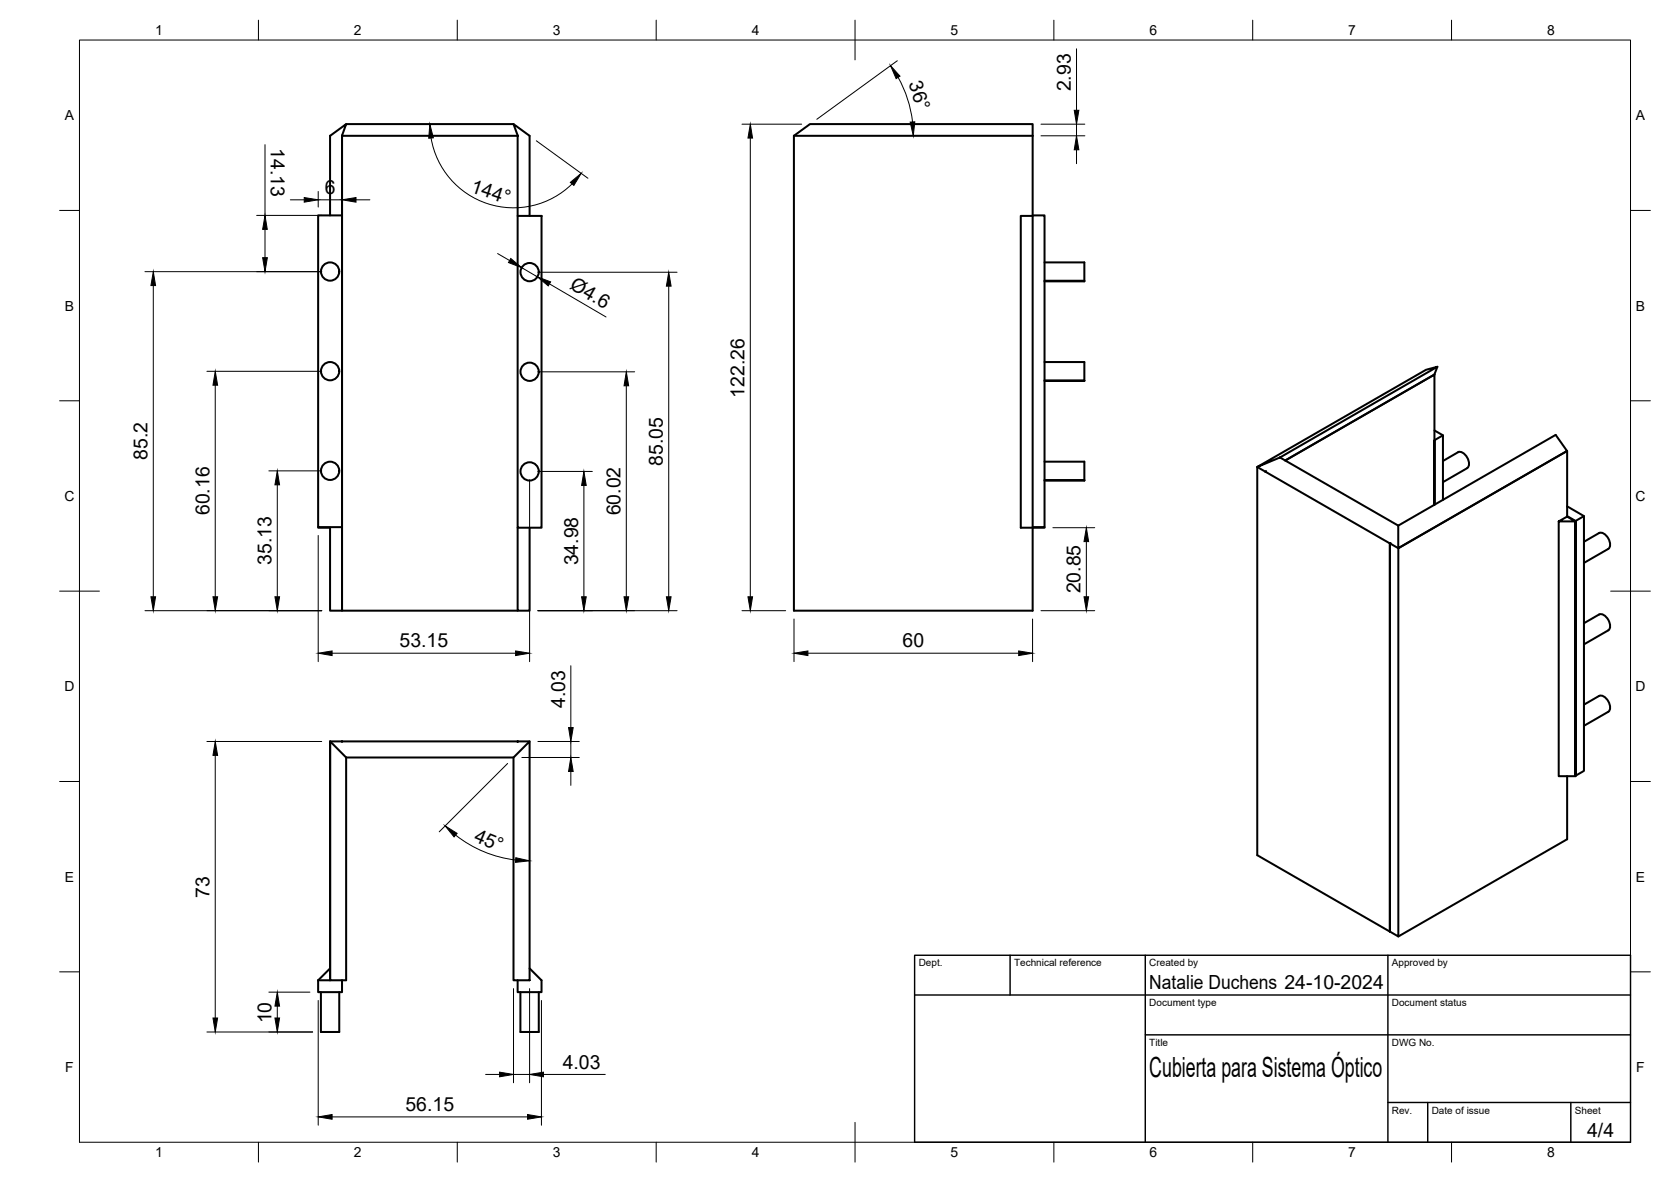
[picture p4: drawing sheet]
<svg xmlns="http://www.w3.org/2000/svg" width="420mm" height="297mm" viewBox="0 0 420 297" stroke-linecap="round" stroke-linejoin="round" font-family="sans-serif">
<!-- layer: Visible -->
<g fill="none" stroke="#000" stroke-width=".51">
<path d="M86 34.1l1-2.9-4 2.9v20M86 34.1h.1M86 34.1v20M87 31.2h42.1M130.2 34.1h-44.2v119.4h44.2M130.2 34v.1M130.2 34.1l-1.1-2.9 4.1 2.9v20.2M130.2 34.1v20.2M199.6 34.1l4.1-2.9h56v2.9M199.6 34.1h60.1M199.6 34.1v119.4h60.1v-20.9M259.7 34.1v20"/>
<path d="M80 54.1h6v78.4h-6zM130.2 54.3h6v78.3h-6zM259.7 54.3h-3v78.3h3M259.7 54.1v78.5M259.7 54.1h2.9v78.4h-2.9M262.6 65.9h10v4.7M262.6 70.6h10M272.6 70.6v.1h-10M262.6 91h10v4.6M262.6 95.6h10M272.6 95.6v.1h-10M360.7 94.1l-37.5 21.6 37.5-21.6v32.7v-16.2l2.1-1.2v16.2"/>
<path d="M360.7 94.1h.1M361.4 92.2l-.7 1.9M262.6 116h10v4.6M316.1 117.4l42.5-24.5 2.8-.7-39.6 22.8zM318.2 118.6l.1-.1zM318.3 118.5l-.1 .1M321.8 115l29.8 17.1M360.7 108.2l2.1 1.2M362.8 115.9l3.8-2.3a2.57 2.57 0 0 1 2.7 2.5 1.41 1.41 0 0 1-.4 1.5M368.9 117.7l-6.1 3.5M80 132.5v.1h3v20.9h3v-21M130.2 132.6v20.9h3v-20.9"/>
<path d="M262.6 132.5v.1h-2.9M262.6 120.6h10M272.6 120.6v.2h-10M349.5 136.6v97.5M349.5 136.6h.1M349.5 136.6l-33.4-19.2v97.5l33.4 19.2M349.5 136.6l2.1 1.2M349.5 136.5v.1M351.6 132.1l39.6-22.8 2.8 4-42.4 24.5zM351.6 137.8v97.5l-2.1-1.2M394 127.2l4.3 2.5v64l-2.2 1.4h-4.2v-64.1l2.1-1.2 2.1 1.2h-4.2M394 129.8v-.1l2.2 1.2v64.1l-.1-64"/>
<path d="M394 129.7v-16.4l-42.4 24.5M398.3 129.7l-2.1 1.2M402.1 133.9l-3.8 2.3M402.1 134a2.57 2.57 0 0 1 2.7 2.4 1.41 1.41 0 0 1-.4 1.5M404.4 138l-6.1 3.5M402.1 154.4l-3.8 2.2M402.1 154.4a2.57 2.57 0 0 1 2.7 2.5 1.41 1.41 0 0 1-.4 1.5l-6.1 3.5M402.1 174.9l-3.8 2.2M402.1 174.9a2.57 2.57 0 0 1 2.7 2.4 1.41 1.41 0 0 1-.4 1.6l-6.1 3.5M83 186.3l4 4.1v55.9h-4zM86 186.4h.1M87 190.4h42.1"/>
<path d="M129.1 190.4l4.1-4.1v60h-4.1zM130.2 186.3v.1M133.2 186.3h-50.2v60M394 195.1v15.8l-42.4 24.4M80.7 249.3v10h4.6v-10M83 246.3h-3v3h6v-3M83 243.4l-3 2.9M130.9 249.3v10h4.6v-10M133.2 243.4l3 2.9v3h-6v-3"/>
<circle cx="83" cy="68.2" r="2.3"/>
<circle cx="133.2" cy="68.4" r="2.3"/>
<circle cx="83" cy="93.3" r="2.3"/>
<circle cx="133.2" cy="93.4" r="2.3"/>
<circle cx="83" cy="118.3" r="2.3"/>
<circle cx="133.2" cy="118.5" r="2.3"/>
</g>
<circle cx="349.5" cy="136.6" r=".25" fill="#000"/>
<!-- layer: BORDER -->
<g fill="none" stroke="#000" stroke-width=".25">
<path d="M20 10.1h390v276.9h-390zM65 5.1v5M115 5.1v5M165 5.1v5M215 5.1v10M265 5.1v5M315 5.1v5M365 5.1v5M15 52.9h5M410 52.9h5M15 100.7h5M410 100.7h5"/>
<path d="M15 148.6h10M405 148.6h10M15 196.4h5M410 196.4h5M15 244.2h5M410 244.2h5M65 287v5M115 287v5M165 287v5M215 282.1v9.9M265 287v5M315 287v5"/>
<path d="M365 287v5"/>
</g>
<!-- layer: TITLEBLOCK -->
<path d="M230 240.1h180v46.9h-180zM230 250h180M254 240.1v9.9M288 240.1v46.9M349 240.1v46.9M288 260.1h122M349 277.1h61M359 277.1v9.9M395 277.1v9.9" fill="none" stroke="#000" stroke-width=".36"/>
<!-- layer: FD_Dimensions -->
<g fill="none" stroke="#000" stroke-width=".25">
<path d="M225.6 15.3l-20.2 14.7M225.8 19.4a30 30 0 0 1 3.7 11.2M270.7 12.3v15.4M66.6 36.4v17.7M108.4 34.7a21 21 0 0 0 35.5 11.5M134.9 35.4l12.9 9.4M186.6 31.2h15M188.7 34.7v115.3M261.7 31.2h11.1M261.7 34.1h11.1M270.7 31.2v2.9M270.7 37.6v3.5"/>
<path d="M64.5 54.1h16.4M66.6 57.6v7.2M73 50.2h3.5M80 48.1v3.9M80 50.2h6M86 48.1v3.9M89.5 50.2h3.5M36.4 68.3h44.5M38.5 71.8v78.2M125.1 63.7l3 1.8M131.2 67.3l3.9 2.3M135.3 68.4h34.9"/>
<path d="M138.2 71.3l14.2 8.4M168.1 71.9v78.1M52 93.3h28.9M54.1 96.8v53.2M135.3 93.4h24.3M157.5 97v53M67.6 118.3h13.3M135.3 118.5h13.6M69.7 121.8v28.2M80 134.6v31.7M133.2 120.6v45.7M146.8 122v28"/>
<path d="M264.7 132.6h10.6M273.2 136.1v13.9M36.4 153.5h44.5M135.3 153.5h34.9M186.6 153.5h10.9M199.6 155.6v10.7M259.6 155.6v10.7M261.7 153.5h13.6M83.5 164.2h46.1M143.5 167.3v15.5M203.1 164.2h53M52 186.3h28.9"/>
<path d="M54.1 189.8v66M127.6 191.9l-17.2 17.1M131.2 190.4h14.4M135.3 186.3h10.3M143.5 186.3v4.1M143.5 193.9v3.5M114.6 209.9a30 30 0 0 0 15.1 6.2M52 259.3h26.6M67.6 249.3h10.3M69.7 252.8v3M80 251.4v31.4M129.1 248.4v23.7"/>
<path d="M133.2 248.4v23.7M136.1 251.4v31.4M122.1 270h3.5M129.1 270h4.1M136.7 270h15.5M83.5 280.7h49.2"/>
</g>
<g fill="#000" stroke="#000" stroke-width=".25">
<path d="M223.9 16.5l2.4 2.6-1 .7zM108.1 31.2l.9 3.4-1.2 .1zM188.7 31.2l.5 3.5h-1.1zM228.9 30.7l1.1-.1-.4 3.5zM270.7 34.1l.6 3.5h-1.2zM270.1 27.7h1.2l-.6 3.5zM66.6 54.1l.6 3.5h-1.2zM76.5 49.6l3.5 .6-3.5 .6zM86 50.2l3.5-.6v1.2zM143.4 45.8l2.7-2.2-1.8 3zM38.5 68.3l.6 3.5h-1.1zM66 64.8h1.2l-.6 3.5z"/>
<path d="M128.4 65l2.8 2.3-3.4-1.3zM135.1 69.6l3.4 1.2-.6 1zM168.1 68.4l.6 3.5h-1.1zM54.1 93.3l.6 3.5h-1.1zM157.5 93.4l.6 3.6h-1.2zM69.7 118.3l.6 3.5h-1.2zM146.8 118.5l.6 3.5h-1.2zM273.2 132.6l.5 3.5h-1.1zM38 150h1.1l-.6 3.5zM53.6 150h1.1l-.6 3.5zM69.1 150h1.2l-.6 3.5zM146.2 150h1.2l-.6 3.5z"/>
<path d="M156.9 150h1.2l-.6 3.5zM167.6 150h1.1l-.6 3.5zM188.1 150h1.1l-.5 3.5zM272.6 150h1.1l-.5 3.5zM80 164.2l3.5-.6v1.1zM129.6 163.6l3.6 .6-3.6 .5zM199.6 164.2l3.5-.6v1.1zM256.1 163.6l3.5 .6-3.5 .5zM54.1 186.3l.6 3.5h-1.1zM143.5 190.4l.6 3.5h-1.1zM143 182.8h1.1l-.6 3.5zM111.9 207.5l3 1.9-.7 .9z"/>
<path d="M129.7 215.5l3.5 .8-3.6 .4zM53.6 255.8h1.1l-.6 3.5zM69.1 255.8h1.2l-.6 3.5zM69.7 249.3l.6 3.5h-1.2zM125.6 269.4l3.5 .6-3.5 .6zM133.2 270l3.5-.6v1.2zM80 280.7l3.5-.6v1.2zM132.7 280.1l3.4 .6-3.4 .6z"/>
</g>
<text font-size="7" x="289" y="270.6">Cubierta para Sistema Óptico</text>
<g font-size="4.9">
<text x="228.4" y="21" transform="rotate(72 228.4 21)">36°</text>
<text x="269.2" y="23" transform="rotate(-90 269.2 23)">2.93</text>
<text x="68.1" y="37.2" transform="rotate(90 68.1 37.2)">14.13</text>
<text x="81.7" y="48.8">6</text>
<text x="118.2" y="48.3" transform="rotate(18 118.2 48.3)">144°</text>
<text x="143" y="72.4" transform="rotate(30 143 72.4)">Ø4.6</text>
<text x="187.2" y="100" transform="rotate(-90 187.2 100)">122.26</text>
<text x="37.1" y="115.6" transform="rotate(-90 37.1 115.6)">85.2</text>
<text x="166.7" y="117.1" transform="rotate(-90 166.7 117.1)">85.05</text>
<text x="52.7" y="129.5" transform="rotate(-90 52.7 129.5)">60.16</text>
<text x="156" y="129.5" transform="rotate(-90 156 129.5)">60.02</text>
<text x="68.3" y="142" transform="rotate(-90 68.3 142)">35.13</text>
<text x="145.4" y="142.1" transform="rotate(-90 145.4 142.1)">34.98</text>
<text x="271.7" y="149.1" transform="rotate(-90 271.7 149.1)">20.85</text>
<text x="100.5" y="162.7">53.15</text>
<text x="226.9" y="162.7">60</text>
<text x="142.1" y="178" transform="rotate(-90 142.1 178)">4.03</text>
<text x="118.9" y="211.3" transform="rotate(23 118.9 211.3)">45°</text>
<text x="52.7" y="225.6" transform="rotate(-90 52.7 225.6)">73</text>
<text x="289" y="248.5">Natalie Duchens 24-10-2024</text>
<text x="68.3" y="257.2" transform="rotate(-90 68.3 257.2)">10</text>
<text x="141.5" y="268.5">4.03</text>
<text x="102" y="279.2">56.15</text>
<text x="399.1" y="285.7">4/4</text>
</g>
<g font-size="3.5">
<text x="39" y="8.8">1</text>
<text x="89" y="8.8">2</text>
<text x="139" y="8.8">3</text>
<text x="189" y="8.8">4</text>
<text x="239" y="8.8">5</text>
<text x="289" y="8.8">6</text>
<text x="339" y="8.8">7</text>
<text x="389" y="8.8">8</text>
<text x="16.3" y="30.2">A</text>
<text x="411.3" y="30.2">A</text>
<text x="16.3" y="78">B</text>
<text x="411.3" y="78">B</text>
<text x="16.2" y="125.9">C</text>
<text x="411.2" y="125.9">C</text>
<text x="16.2" y="173.7">D</text>
<text x="411.2" y="173.7">D</text>
<text x="16.3" y="221.6">E</text>
<text x="411.3" y="221.6">E</text>
<text x="16.4" y="269.4">F</text>
<text x="411.4" y="269.4">F</text>
<text x="39" y="290.8">1</text>
<text x="89" y="290.8">2</text>
<text x="139" y="290.8">3</text>
<text x="189" y="290.8">4</text>
<text x="239" y="290.8">5</text>
<text x="289" y="290.8">6</text>
<text x="339" y="290.8">7</text>
<text x="389" y="290.8">8</text>
</g>
<g font-size="2.5">
<text x="231" y="242.9">Dept.</text>
<text x="255" y="242.9">Technical reference</text>
<text x="289" y="242.9">Created by</text>
<text x="350" y="242.9">Approved by</text>
<text x="289" y="252.8">Document type</text>
<text x="350" y="252.8">Document status</text>
<text x="289" y="262.9">Title</text>
<text x="350" y="262.9">DWG No.</text>
<text x="350" y="279.9">Rev.</text>
<text x="360" y="279.9">Date of issue</text>
<text x="396" y="279.9">Sheet</text>
</g>
</svg>
